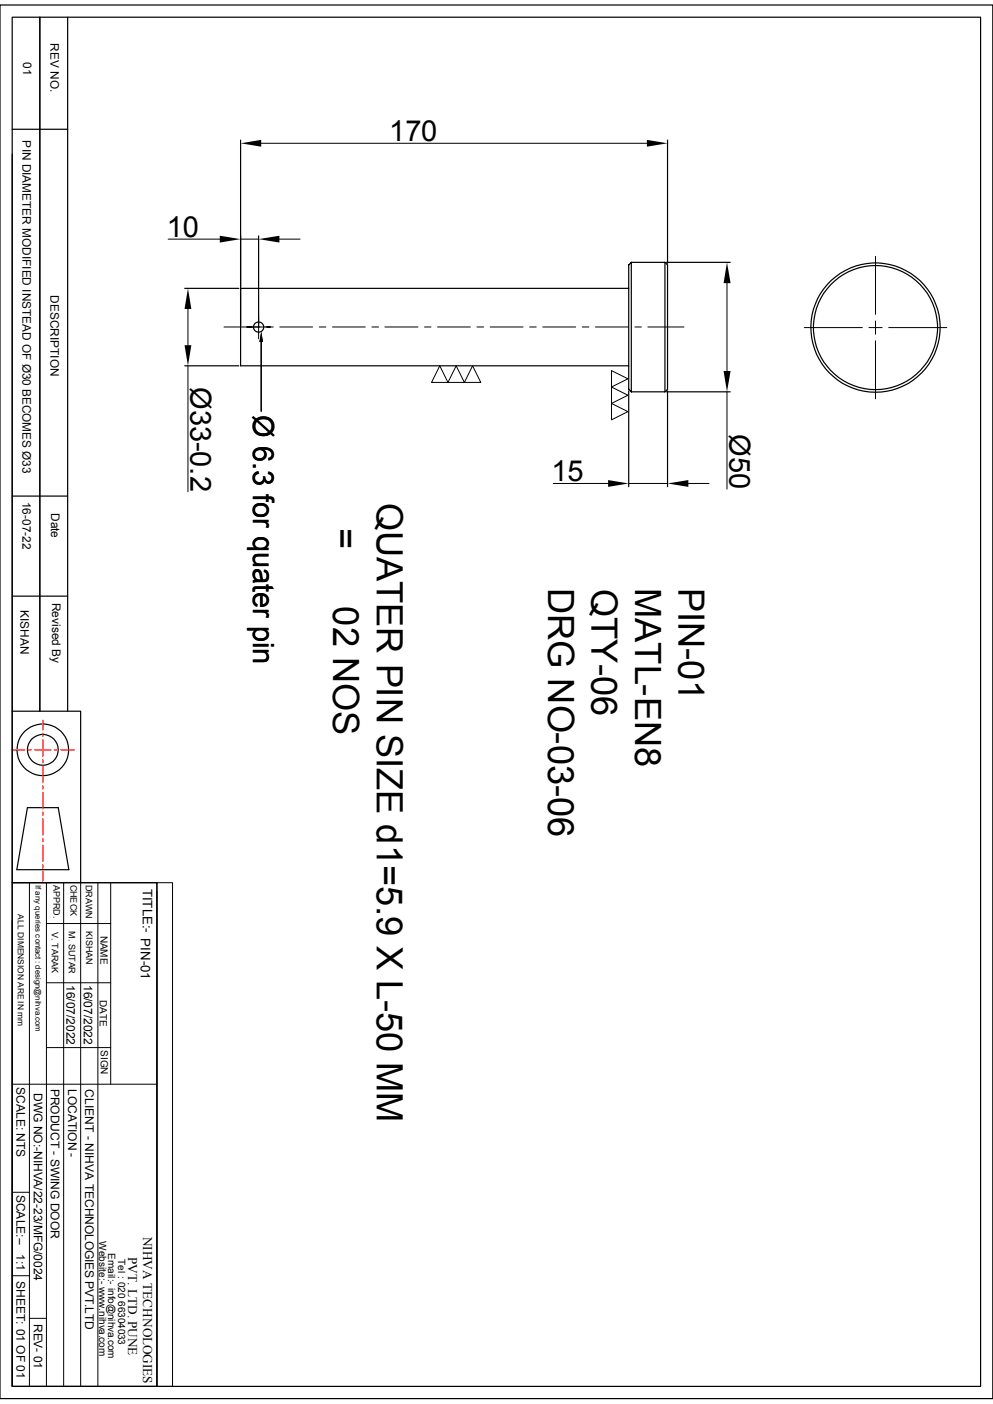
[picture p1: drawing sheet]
<svg xmlns="http://www.w3.org/2000/svg" width="210mm" height="297mm" viewBox="0 0 210 297" stroke-linecap="round" stroke-linejoin="round" font-family="sans-serif">
<g fill="none" stroke="#000" stroke-width=".25">
<path d="M0 1.1h210v294.8h-210zM2.6 3.6h204.8v289.7h-204.8zM8.4 3.6v146.9zM8.4 3.6v146.9M14.3 3.6v146.9M2.6 32.6v117.9h14.5v36.2M2.6 27.3h11.7M50.9 29.6v47.8h82.1M141.2 29.6v26.1M54.7 49.9v18.9M133.5 55.5l-.5 .5v26.3l.5 .6M133.5 55.5h7.1"/>
<path d="M133.5 55.5v27.4M140.6 55.5l.6 .5v26.3l-.6 .6M140.6 55.5v27.4M141 55.5h13.4M39.1 77.4h11.4M39.1 61h11.4M50.9 61h82.1M55.2 72.3v14.7M133 82.7v20.3M133.5 82.9h7.1M141 82.9h13.4M141.2 82.7v20.3"/>
<path d="M2.6 104.9h11.7M2.6 126.1h11.7M2.6 150.5v36.2M5.8 170.9h6.5l2.3 13.1h-11zM2.6 186.7h30.6v106.6h-30.6zM2.6 194.8v98.5"/>
<circle cx="54.7" cy="69.2" r="1.09"/>
<circle cx="185.2" cy="69.3" r="13.1"/>
<circle cx="185.2" cy="69.3" r="13.7"/>
<circle cx="9.1" cy="158.6" r="5.5"/>
<circle cx="9.1" cy="158.6" r="3.3"/>
</g>
<g fill="none" stroke="#000" stroke-width=".21">
<path d="M55.2 30.3h81.6M35.6 50.6h10.9M50.9 50.6h3.8M59.1 50.6h4.4M153.8 59.9v18.6M185.2 54.2v12.3M39.8 65.4v7.6M39.8 77.4v26.6M47.4 69.2h7.6M53.3 69.2h1.4v2.5M54.7 66.7v2.5h3.1M59.2 69.2h6.9"/>
<path d="M67.5 69.2h1.4M70.3 69.2h7M78.7 69.2h1.4M81.4 69.2h7M89.8 69.2h1.3M92.5 69.2h7M93 77.4l1.7 3.5h-3.4zM96.5 77.4l1.7 3.5h-3.5zM99.9 77.4l1.8 3.5h-3.5zM100.9 69.2h1.4M103.7 69.2h6.9M112 69.2h1.4"/>
<path d="M114.8 69.2h7M123.1 69.2h1.4M125.9 69.2h7M129.3 78.4l3.5 1.7-3.5 1.8zM134.3 69.2h1.3M137 69.2h7.7M170.1 69.3h12.3M183.8 69.3h1.4v1.4M185.2 67.9v1.4h1.4M185.2 72.1v12.3M188 69.3h12.2M129.3 81.9l3.5 1.7-3.5 1.7z"/>
<path d="M129.3 85.3l3.5 1.8-3.5 1.7zM153.8 82.9v20.6M117 102.3h11.6M133 102.3h8.2M145.6 102.3h4.3M2.6 186.7h30.6M6.2 186.7v106.6M9.8 195.4h13.6M9.8 186.7v106.6M13.5 186.7v106.6M17.1 186.7v106.6M20.7 186.7v106.6"/>
<path d="M23.4 186.7v42.7M33.2 186.7h3.3v106.6h-3.3zM33.2 188.6v104.7M9.8 207.9h13.6M2.6 229.4h30.6M9.8 221.6h13.6M2.6 252.2h3.6M2.6 269.9h3.6M6.2 278.9h3.6"/>
</g>
<g fill="none" stroke="#f00" stroke-width=".25">
<path d="M2.4 158.6h2.8M5.9 158.6h.7M7.3 158.6h3.5M9.1 152.4v2M9.1 155.1v.7M9.1 156.5v3.5M11.5 158.6h.7M12.9 158.6h2.8M9.1 160.7v.7M9.1 162.1v3.5M9.1 166.2v.7M9.1 167.6v3.5"/>
<path d="M9.1 171.8v.7M9.1 173.2v3.5M9.1 177.4v.7M9.1 178.8v3.4M9.1 182.9v.7M9.1 184.3v2.1"/>
</g>
<path d="M50.9 30.3l4.3-.7v1.4zM136.8 29.6l4.4 .7-4.4 .7zM46.5 49.9l4.4 .7-4.4 .7zM54.7 50.6l4.4-.7v1.4zM153.8 55.5l.7 4.4h-1.5zM39.8 61l.7 4.4h-1.5zM39 73h1.5l-.7 4.4zM55.2 70.1l.4 2.2h-.7zM153 78.5h1.5l-.7 4.4zM128.6 101.6l4.4 .7-4.4 .7zM141.2 102.3l4.4-.7v1.4z" fill="#000"/>
<g font-size="7.7">
<text x="79.7" y="106.3" transform="rotate(90 79.7 106.3)">QUATER PIN SIZE d1=5.9 X L-50 MM</text>
<text x="70.4" y="111.7" transform="rotate(90 70.4 111.7)">=</text>
<text x="115.9" y="124.4" transform="rotate(90 115.9 124.4)">DRG NO-03-06</text>
<text x="125.1" y="124.6" transform="rotate(90 125.1 124.6)">QTY-06</text>
<text x="134.3" y="124.4" transform="rotate(90 134.3 124.4)">MATL-EN8</text>
<text x="143.5" y="124.4" transform="rotate(90 143.5 124.4)">PIN-01</text>
<text x="70.4" y="128.3" transform="rotate(90 70.4 128.3)">02 NOS</text>
</g>
<g font-size="6.1">
<text x="82.3" y="29.9">170</text>
<text x="35.3" y="50.2">10</text>
<text x="40.3" y="81.9" transform="rotate(90 40.3 81.9)">Ø33-0.2</text>
<text x="53.5" y="87.8" transform="rotate(90 53.5 87.8)">Ø 6.3 for quater pin</text>
<text x="154.3" y="91.9" transform="rotate(90 154.3 91.9)">Ø50</text>
<text x="116.7" y="101.9">15</text>
</g>
<g font-size="2.8">
<text x="30.2" y="188" transform="rotate(90 30.2 188)">TITLE:- PIN-01</text>
<text x="30.3" y="261.6" transform="rotate(90 30.3 261.6)">NIHVA TECHNOLOGIES</text>
<text x="27.1" y="265.9" transform="rotate(90 27.1 265.9)">PVT. LTD. PUNE</text>
</g>
<g font-size="2.5">
<text x="10.7" y="9.2" transform="rotate(90 10.7 9.2)">REV NO.</text>
<text x="4.9" y="13.1" transform="rotate(90 4.9 13.1)">01</text>
<text x="4.7" y="29.7" transform="rotate(90 4.7 29.7)">PIN DIAMETER MODIFIED INSTEAD OF Ø30 BECOMES Ø33</text>
<text x="10.7" y="62.5" transform="rotate(90 10.7 62.5)">DESCRIPTION</text>
<text x="4.8" y="106.1" transform="rotate(90 4.8 106.1)">16-07-22</text>
<text x="10.8" y="108.5" transform="rotate(90 10.8 108.5)">Date</text>
<text x="4.4" y="129.1" transform="rotate(90 4.4 129.1)">KISHAN</text>
<text x="11" y="127.5" transform="rotate(90 11 127.5)">Revised By</text>
<text x="14.1" y="208.4" transform="rotate(90 14.1 208.4)">16/07/2022</text>
<text x="17.7" y="208.3" transform="rotate(90 17.7 208.3)">16/07/2022</text>
<text x="3.5" y="230" transform="rotate(90 3.5 230)">SCALE: NTS</text>
<text x="7.2" y="231.2" transform="rotate(90 7.2 231.2)">DWG NO:-NIHVA/22-23/MFG/0024</text>
<text x="10.8" y="230.3" transform="rotate(90 10.8 230.3)">PRODUCT - SWING DOOR</text>
<text x="14.4" y="230.3" transform="rotate(90 14.4 230.3)">LOCATION -</text>
<text x="18" y="230.4" transform="rotate(90 18 230.4)">CLIENT - NIHVA TECHNOLOGIES PVT.LTD</text>
<text x="3.5" y="252.7" transform="rotate(90 3.5 252.7)">SCALE:--</text>
<text x="3.5" y="265.3" transform="rotate(90 3.5 265.3)">1:1</text>
<text x="3.5" y="271" transform="rotate(90 3.5 271)">SHEET: 01 OF 01</text>
<text x="7.2" y="280" transform="rotate(90 7.2 280)">REV- 01</text>
</g>
<g font-size="2.1">
<text x="21.3" y="197.9" transform="rotate(90 21.3 197.9)">NAME</text>
<text x="21.1" y="211.5" transform="rotate(90 21.1 211.5)">DATE</text>
<text x="21.3" y="222.1" transform="rotate(90 21.3 222.1)">SIGN</text>
<text x="21" y="262.6" transform="rotate(90 21 262.6)">Website:- www.nihva.com</text>
<text x="22.9" y="265" transform="rotate(90 22.9 265)">Email:- info@nihva.com</text>
<text x="25" y="266.3" transform="rotate(90 25 266.3)">Tel : 020 66304033</text>
</g>
<g font-size="1.9">
<text x="11.3" y="187.2" transform="rotate(90 11.3 187.2)">APPRD.</text>
<text x="14.9" y="187.1" transform="rotate(90 14.9 187.1)">CHECK</text>
<text x="18.1" y="187.2" transform="rotate(90 18.1 187.2)">DRAWN</text>
<text x="11" y="197.1" transform="rotate(90 11 197.1)">V. TARAK</text>
<text x="14.6" y="196.9" transform="rotate(90 14.6 196.9)">M. SUTAR</text>
<text x="18.2" y="197" transform="rotate(90 18.2 197)">KISHAN</text>
</g>
<text font-size="1.8" x="3.8" y="193.4" transform="rotate(90 3.8 193.4)">ALL DIMENSION ARE IN mm</text>
<text font-size="1.7" x="7.5" y="187.2" transform="rotate(90 7.5 187.2)">If any queries contact : design@nihva.com</text>
</svg>
